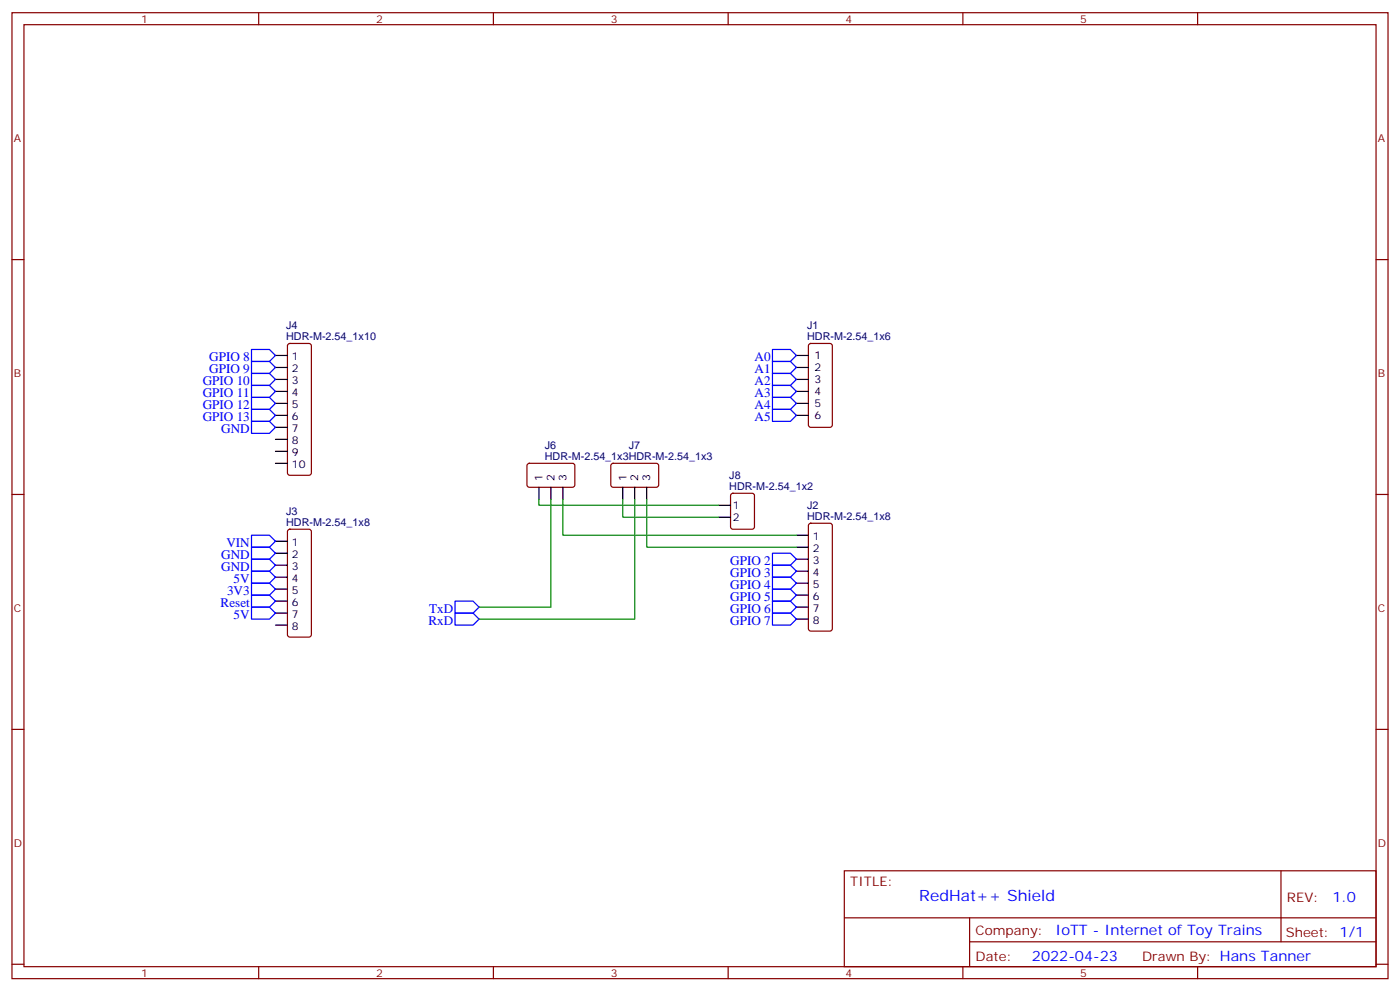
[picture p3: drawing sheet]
<svg xmlns="http://www.w3.org/2000/svg" width="412mm" height="292mm" viewBox="0 0 412 292" stroke-linecap="round" stroke-linejoin="round" font-family="sans-serif">
<g fill="none" stroke="#870000" stroke-width=".35">
<path d="M3.5 3.7h405.4v284.4h-405.4zM7.1 7.3h398.2v277.3h-398.2zM76.2 3.7v3.6M145.3 3.7v3.6M214.5 3.7v3.6M283.6 3.7v3.6M352.8 3.7v3.6M3.5 76.4h3.6M405.3 76.4h3.6M84.9 101.3l.5-.2h5.6l.5 .2 .2 .5v37.4l-.2 .5-.5 .2h-5.6l-.5-.2-.2-.5v-37.4zM238.4 101.3l.4-.2h5.7l.6 .4 .1 23.6-.5 .6-5.9 .1-.6-.5-.1-23.5zM155.5 136.6l.4-.2h13l.4 .7v5.9l-.7 .4h-12.9l-.5-.7v-5.6z"/>
<path d="M180.2 136.6l.4-.2h13l.4 .7v5.9l-.7 .4h-13l-.4-.7v-5.6zM3.5 145.6h3.6M84.9 156l.5-.2h5.6l.5 .2 .2 .5v30.3l-.2 .5-.5 .2h-5.6l-.5-.2-.2-.5v-30.3zM215.4 145.4l.5-.2h5.6l.7 .4v9.5l-.4 .6-5.9 .1-.7-.5v-9.4zM238.4 154.2l.4-.2h5.7l.5 .2 .2 .5v30.4l-.3 .5-.4 .2h-5.7l-.5-.3-.2-.4v-30.4zM405.3 145.6h3.6M3.5 214.7h3.6M405.3 214.7h3.6M248.7 256.3h156.6v28.3h-156.6zM377.3 256.4v20.8M248.7 270.2h156.5M285.6 277.2h119.6"/>
<path d="M285.6 270.2v14.1M3.5 283.8h3.6M76.2 284.6v3.5M145.3 284.6v3.5M214.5 284.6v3.5M283.6 284.6v3.5M352.8 284.6v3.5M405.3 283.8h3.6"/>
</g>
<g fill="none" stroke="#000" stroke-width=".35">
<path d="M81.1 104.6h3.6M81.1 108.2h3.6M81.1 111.7h3.6M81.1 115.2h3.6M81.1 118.7h3.6M234.6 104.6h3.5M234.6 108.2h3.5M234.6 111.7h3.5M234.6 115.2h3.5M234.6 118.7h3.5M81.1 122.3h3.6M81.1 125.8h3.6"/>
<path d="M81.1 129.3h3.6M81.1 132.9h3.6M81.1 136.4h3.6M234.6 122.3h3.5M81.1 159.3h3.6M158.7 143.4v3.6M162.3 143.4v3.6M165.8 143.4v3.6M183.4 143.4v3.6M187 143.4v3.6M190.5 143.4v3.6M211.7 148.7h3.5"/>
<path d="M211.7 152.3h3.5M234.6 157.6h3.5M81.1 162.8h3.6M81.1 166.4h3.6M81.1 169.9h3.6M81.1 173.4h3.6M81.1 177h3.6M234.6 161.1h3.5M234.6 164.6h3.5M234.6 168.1h3.5M234.6 171.7h3.5M234.6 175.2h3.5"/>
<path d="M234.6 178.7h3.5M81.1 180.5h3.6M81.1 184h3.6M234.6 182.2h3.5"/>
</g>
<g fill="none" stroke="#00f" stroke-width=".35">
<path d="M74.1 102.9h5.3l1.7 1.7-1.7 1.8h-5.3zM74.1 106.4h5.3l1.7 1.8-1.7 1.7h-5.3zM74.1 109.9h5.3l1.7 1.8-1.7 1.8h-5.3zM74.1 113.5h5.3l1.7 1.7-1.7 1.8h-5.3zM74.1 117h5.3l1.7 1.7-1.7 1.8h-5.3zM227.5 102.9h5.3l1.8 1.7-1.8 1.8h-5.3zM227.5 106.4h5.3l1.8 1.8-1.8 1.7h-5.3zM227.5 109.9h5.3l1.8 1.8-1.8 1.8h-5.3zM227.5 113.5h5.3l1.8 1.7-1.8 1.8h-5.3zM227.5 117h5.3l1.8 1.7-1.8 1.8h-5.3zM74.1 120.5h5.3l1.7 1.8-1.7 1.7h-5.3zM74.1 124h5.3l1.7 1.8-1.7 1.8h-5.3z"/>
<path d="M227.5 120.5h5.3l1.8 1.8-1.8 1.7h-5.3zM74.1 157.6h5.3l1.7 1.7-1.7 1.8h-5.3zM74.1 161.1h5.3l1.7 1.7-1.7 1.8h-5.3zM74.1 164.6h5.3l1.7 1.8-1.7 1.7h-5.3zM74.1 168.1h5.3l1.7 1.8-1.7 1.8h-5.3zM74.1 171.7h5.3l1.7 1.7-1.7 1.8h-5.3zM74.1 175.2h5.3l1.7 1.8-1.7 1.7h-5.3zM74.1 178.7h5.3l1.7 1.8-1.7 1.7h-5.3zM134.1 177h5.2l1.8 1.7-1.8 1.8h-5.2zM227.5 162.8h5.3l1.8 1.8-1.8 1.8h-5.3zM227.5 166.4h5.3l1.8 1.7-1.8 1.8h-5.3zM227.5 169.9h5.3l1.8 1.8-1.8 1.7h-5.3z"/>
<path d="M227.5 173.4h5.3l1.8 1.8-1.8 1.8h-5.3zM227.5 177h5.3l1.8 1.7-1.8 1.8h-5.3zM134.1 180.5h5.2l1.8 1.7-1.8 1.8h-5.2zM227.5 180.5h5.3l1.8 1.7-1.8 1.8h-5.3z"/>
</g>
<path d="M158.7 147v1.7h53M162.3 147v31.7h-21.2M165.8 147v10.6h68.8M183.4 147v5.3h28.3M187 147v35.2h-45.9M190.5 147v14.1h44.1" fill="none" stroke="#008700" stroke-width=".35"/>
<text font-size="4.6" fill="#00f" x="270.8" y="265.4">RedHat++ Shield</text>
<g font-size="4.2" fill="#00f">
<text x="392.5" y="265.6">1.0</text>
<text x="310.9" y="275.2">IoTT - Internet of Toy Trains</text>
<text x="304" y="283">2022-04-23</text>
</g>
<g font-size="3.9" fill="#00f">
<text x="61.6" y="106.4">GPIO 8</text>
<text x="222.3" y="106.4">A0</text>
<text x="59.7" y="113.5">GPIO 10</text>
<text x="61.6" y="109.9">GPIO 9</text>
<text x="222.3" y="109.9">A1</text>
<text x="222.3" y="113.5">A2</text>
<text x="59.7" y="117">GPIO 11</text>
<text x="222.3" y="117">A3</text>
<text x="59.7" y="120.5">GPIO 12</text>
<text x="59.7" y="124">GPIO 13</text>
<text x="222.3" y="120.5">A4</text>
<text x="222.3" y="124">A5</text>
<text x="65.2" y="127.6">GND</text>
<text x="66.7" y="161.1">VIN</text>
<text x="65.2" y="164.6">GND</text>
<text x="215.1" y="166.4">GPIO 2</text>
<text x="65.2" y="168.1">GND</text>
<text x="68.8" y="171.7">5V</text>
<text x="215.1" y="169.9">GPIO 3</text>
<text x="215.1" y="173.4">GPIO 4</text>
<text x="65" y="178.7">Reset</text>
<text x="66.9" y="175.2">3V3</text>
<text x="215.1" y="177">GPIO 5</text>
<text x="68.8" y="182.2">5V</text>
<text x="126.2" y="184">RxD</text>
<text x="126.4" y="180.5">TxD</text>
<text x="215.1" y="180.5">GPIO 6</text>
<text x="215.1" y="184">GPIO 7</text>
</g>
<g font-size="3.9" fill="#800">
<text x="250.5" y="260.9">TITLE:</text>
<text x="379.1" y="265.6">REV:</text>
<text x="287.4" y="275.1">Company:</text>
<text x="378.7" y="275.7">Sheet: 1/1</text>
<text x="287.4" y="282.8">Date:</text>
<text x="336.4" y="282.9">Drawn By: Hans Tanner</text>
</g>
<g font-size="3.2" fill="#800">
<text x="41.6" y="6.7">1</text>
<text x="110.8" y="6.7">2</text>
<text x="179.9" y="6.7">3</text>
<text x="249.1" y="6.7">4</text>
<text x="318.2" y="6.7">5</text>
<text x="4.1" y="41.8">A</text>
<text x="405.9" y="41.8">A</text>
<text x="4.1" y="111">B</text>
<text x="405.9" y="111">B</text>
<text x="4.1" y="180.1">C</text>
<text x="405.9" y="180.1">C</text>
<text x="4.1" y="249.3">D</text>
<text x="405.9" y="249.3">D</text>
<text x="41.6" y="287.5">1</text>
<text x="110.8" y="287.5">2</text>
<text x="179.9" y="287.5">3</text>
<text x="249.1" y="287.5">4</text>
<text x="318.2" y="287.5">5</text>
</g>
<g font-size="3.2" fill="#000080">
<text x="84.3" y="100">HDR-M-2.54_1x10</text>
<text x="84.3" y="96.9">J4</text>
<text x="237.8" y="100">HDR-M-2.54_1x6</text>
<text x="237.8" y="96.9">J1</text>
<text x="160.5" y="135.3">HDR-M-2.54_1x3HDR-M-2.54_1x3</text>
<text x="160.5" y="132.2">J6</text>
<text x="185.2" y="132.2">J7</text>
<text x="214.8" y="141">J8</text>
<text x="214.8" y="144.1">HDR-M-2.54_1x2</text>
<text x="237.8" y="149.9">J2</text>
<text x="84.3" y="154.7">HDR-M-2.54_1x8</text>
<text x="84.3" y="151.6">J3</text>
<text x="237.8" y="153">HDR-M-2.54_1x8</text>
</g>
<g font-size="3.2">
<text x="86" y="106">1</text>
<text x="239.9" y="105.7">1</text>
<text x="86" y="109.6">2</text>
<text x="86" y="113.1">3</text>
<text x="239.9" y="109.2">2</text>
<text x="239.9" y="112.7">3</text>
<text x="86" y="116.6">4</text>
<text x="239.9" y="116.3">4</text>
<text x="239.9" y="119.8">5</text>
<text x="86" y="120.2">5</text>
<text x="86" y="123.7">6</text>
<text x="239.9" y="123.3">6</text>
<text x="86" y="127.2">7</text>
<text x="86" y="130.7">8</text>
<text x="86" y="134.3">9</text>
<text x="86" y="137.8">10</text>
<text x="159.8" y="141.7" transform="rotate(-90 159.8 141.7)">1</text>
<text x="163.3" y="141.7" transform="rotate(-90 163.3 141.7)">2</text>
<text x="166.9" y="141.7" transform="rotate(-90 166.9 141.7)">3</text>
<text x="184.5" y="141.7" transform="rotate(-90 184.5 141.7)">1</text>
<text x="188" y="141.7" transform="rotate(-90 188 141.7)">2</text>
<text x="191.6" y="141.7" transform="rotate(-90 191.6 141.7)">3</text>
<text x="215.9" y="149.8">1</text>
<text x="215.9" y="153.3">2</text>
<text x="86" y="160.7">1</text>
<text x="239.4" y="159">1</text>
<text x="86" y="164.3">2</text>
<text x="86" y="167.8">3</text>
<text x="239.4" y="162.5">2</text>
<text x="239.4" y="166">3</text>
<text x="86" y="171.3">4</text>
<text x="239.4" y="169.5">4</text>
<text x="239.4" y="173.1">5</text>
<text x="86" y="174.8">5</text>
<text x="86" y="178.4">6</text>
<text x="239.4" y="176.6">6</text>
<text x="86" y="181.9">7</text>
<text x="86" y="185.4">8</text>
<text x="239.4" y="180.1">7</text>
<text x="239.4" y="183.7">8</text>
</g>
</svg>
